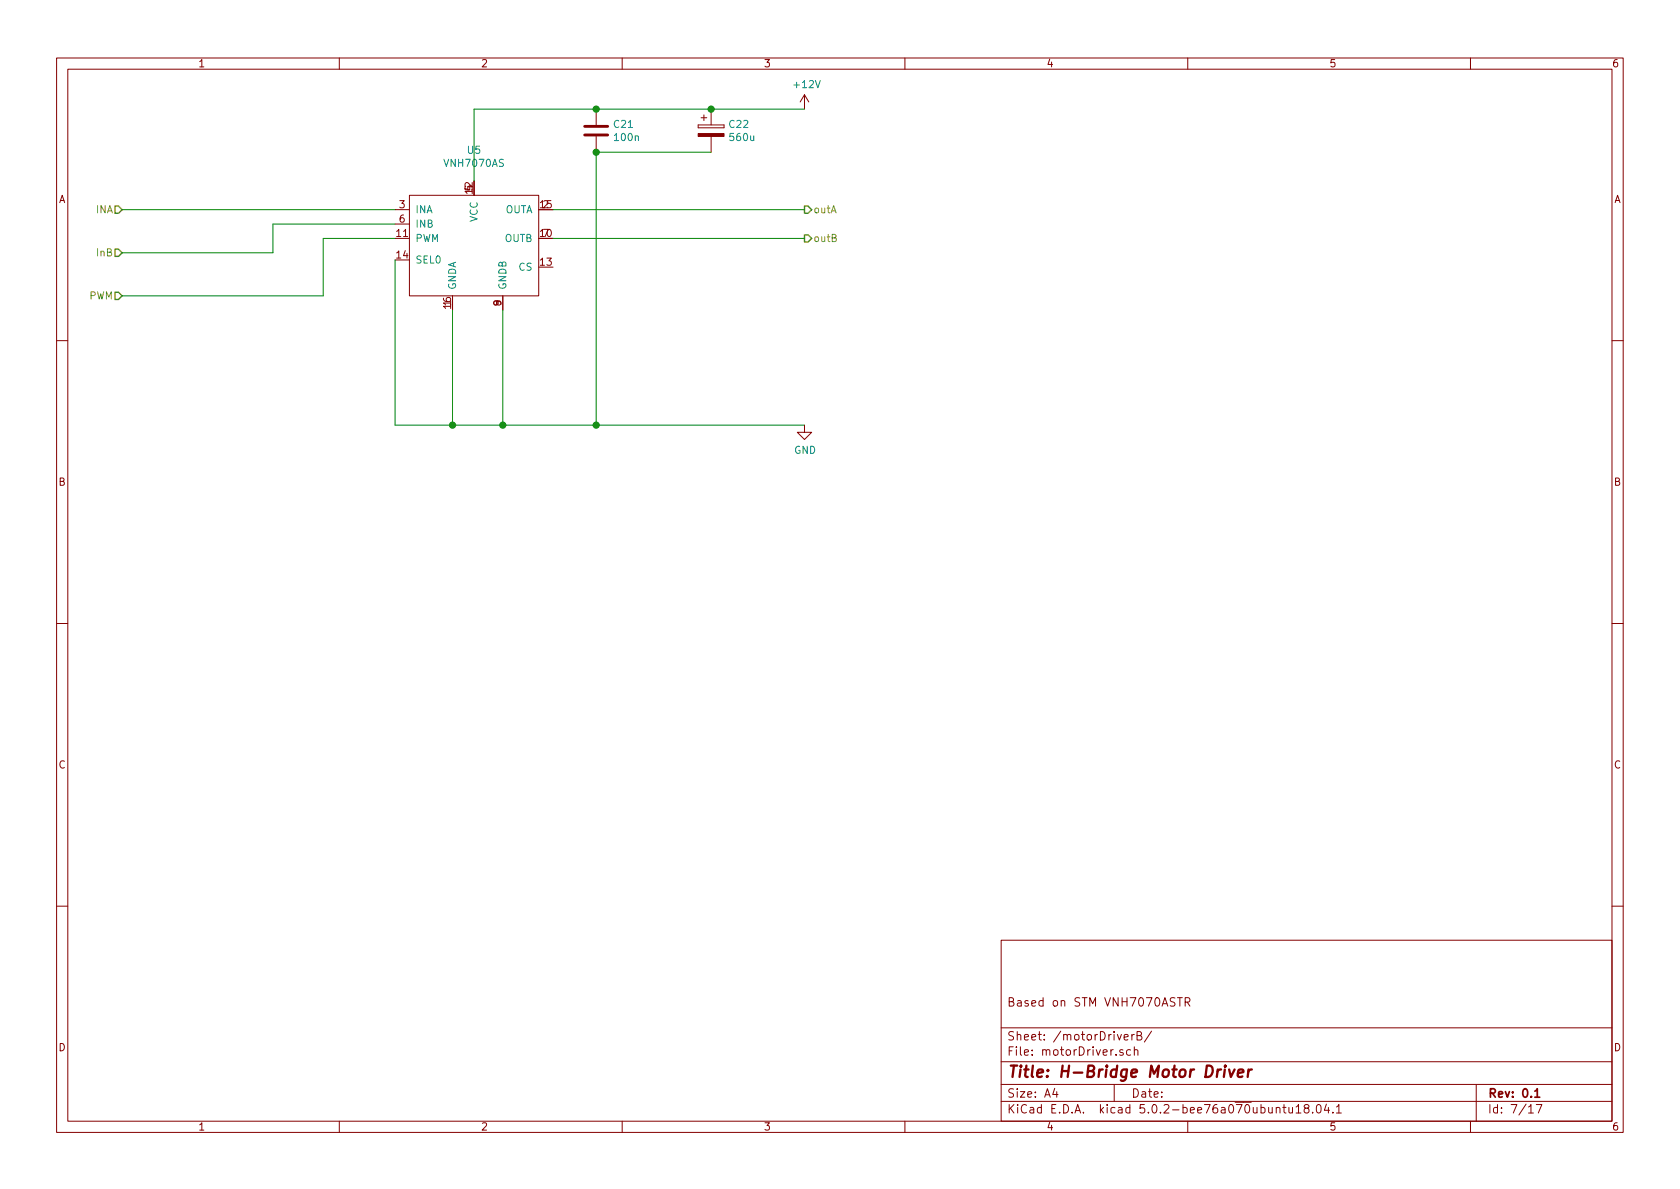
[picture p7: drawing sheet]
<svg xmlns="http://www.w3.org/2000/svg" width="297mm" height="210mm" viewBox="0 0 297 210" stroke-linecap="round" stroke-linejoin="round" font-family="sans-serif">
<g fill="none" stroke="#840000" stroke-width=".18">
<path d="M10 10.3h277v189.9h-277zM12 12.2h273v186.1h-273zM60 10.3v1.9M105.4 19.3v2.8M110 10.3v1.9M125.7 19.3v2.8M142.2 16.8l-.7 1.2M142.2 16.8v2.5M142.2 16.8l.8 1.2M160 10.3v1.9M210 10.3v1.9M260 10.3v1.9"/>
<path d="M69.8 37.1h2.6M69.8 39.6h2.6M72.4 34.5h22.8v17.8h-22.8zM105.4 24.1v2.8M123.4 22.1v.5zM123.4 22.6h4.6zM123.4 22.1h4.6zM124 20.8h1M124.5 20.3v1M125.7 24.1v2.8M128 22.1v.5zM88.9 52.3v2.6"/>
<path d="M10 60.2h2M142.2 75.2v1.2h1.3l-1.3 1.3-1.2-1.3h1.2M285 60.2h2M10 110.3h2M285 110.3h2M10 160.2h2M177 166.3h108v32h-108zM207.7 176.5l-.5-.1-.2 .2v.4l.6 .3 .1 .3-.2 .3-.6-.1M208.2 176.4h.8M208.6 176.4v1.5M209.5 177.2l.8-.1 .1-.2-.1-.4-.8-.1v1.5M209.9 177.2l.5 .7"/>
<path d="M285 160.2h2M60 198.3v1.9M110 198.3v1.9M160 198.3v1.9M177 194.8h108M177 191.8h108M177 187.8h108M177 181.8h108M186.5 192.5l-.4 1h1M186.8 193v1M197 191.8v3M198.6 185.7a.37 .37 0 0 0-.6 .1v.2l.6 .2v.1l-.2 .3-.4-.1"/>
<path d="M198.8 183.4l.7-.1-.1-.3-.4-.1-.2 .2v.7h.6M199.9 185.7l-.4-.1-.3 .3 .1 .6 .2 .1 .4-.1M200.1 182.9v1M200.6 185.7a.37 .37 0 0 1 .6 .1v.8M200.6 182.9l-.3 .1-.2 .2M200.6 185.1v1.5M201 183.1h.5l.3-.1v-.3l-.3-.3h-.5v1.5h.6l.3-.3a.41 .41 0 0 0-.4-.5M203.6 182.3l-1.3 2M210 198.3v1.9M226.8 195.8h.6M227 195.3v1.3l.4 .2M227.9 195.8v.9l.4 .1 .2-.1"/>
<path d="M228.5 195.8v1M229.2 195.8l.4-.5v1.5M229.2 196.8h.8M230.9 196l-.2-.2-.1-.2 .3-.3h.3l.2 .3v.2l-.7 .2a.48 .48 0 0 0 0 .7l.2 .1 .5-.1a.48 .48 0 0 0-.2-.7M232.1 196.7v.1M232.9 195.5l.3-.2a.94 .94 0 0 1 0 1.5l-.4-.3-.1-.6zM234.5 195.2l-.3 1.1h.9M234.9 195.8v1M235.7 196.7v.1M236.3 195.8l.4-.5v1.5M236.3 196.8h.9M260 198.3v1.9"/>
<path d="M261 191.8v6.5M270.3 195.8l.4-.5v1.5M270.3 196.8h.8M271.6 195.3h1l-.6 1.5"/>
</g>
<path d="M271.4 193l.4-.5v1.5M271.4 194h.8" fill="none" stroke="#840000" stroke-width=".3"/>
<path d="M216.6 189.1l-.2 1.3M216.6 188.4v.2l.1-.1-.1-.1v.2M217.3 189.1l.3 1.3 .7-1.3M218.9 189.8l.9-.2v-.4h-.8l-.2 1 .3 .2 .6-.1M220.8 189.1l-.2 1.3M221.3 189.1a.54 .54 0 0 0-.6 .4" fill="none" stroke="#840000" stroke-width=".41"/>
<path d="M20.3 36.4h.7l.6 .7-.6 .6h-.7zM142.2 36.4h.7l.6 .7-.6 .6h-.7zM20.3 44.1h.7l.6 .6-.6 .6h-.7zM20.3 51.7h.7l.6 .6-.6 .7h-.7zM142.2 41.5h.7l.6 .7-.6 .6h-.7z" fill="none" stroke="#848400" stroke-width=".25"/>
<path d="M142.2 19.3h-58.4v12.7M21.6 37.1h48.2M69.8 39.6h-21.5v5.1h-26.7M97.8 37.1h44.4M125.7 26.9h-20.3v48.3M69.8 46v29.2h72.4M69.8 42.2h-12.7v10.1h-35.5M80 54.9v20.3M88.9 54.9v20.3M97.8 42.2h44.4" fill="none" stroke="#008400" stroke-width=".18"/>
<g fill="#008400" stroke="#008400" stroke-width=".25">
<circle cx="80" cy="75.2" r=".51"/>
<circle cx="88.9" cy="75.2" r=".51"/>
<circle cx="105.4" cy="19.3" r=".51"/>
<circle cx="105.4" cy="75.2" r=".51"/>
<circle cx="125.7" cy="19.3" r=".51"/>
<circle cx="105.4" cy="26.9" r=".51"/>
</g>
<path d="M103.4 23.9h4M103.4 22.3h4" fill="none" stroke="#840000" stroke-width=".51"/>
<path d="M123.4 23.6h4.6v.5h-4.6z" fill="#840000" stroke="#840000" stroke-width=".18"/>
<text font-size="2.8" fill="#840000" x="178" y="190.5">Title: H-Bridge Motor Driver</text>
<g font-size="2.1" fill="#840000">
<text x="178" y="178">Based on STM VNH7070ASTR</text>
<text x="178" y="184">Sheet: /motorDriverB/</text>
<text x="178" y="186.7">File: motorDriver.sch</text>
<text x="178" y="196.9">KiCad E.D.A. kicad 5.0.2-bee76a070ubuntu18.04.1</text>
<text x="178" y="194.1">Size: A4</text>
<text x="200" y="194.1">Date:</text>
<text x="263" y="194.1">Rev: 0.1</text>
<text x="263" y="196.9">Id: 7/17</text>
</g>
<g font-size="1.8" fill="#840000">
<text x="35" y="11.9">1</text>
<text x="85" y="11.9">2</text>
<text x="135" y="11.9">3</text>
<text x="185" y="11.9">4</text>
<text x="235" y="11.9">5</text>
<text x="285" y="11.9">6</text>
<text x="10.4" y="35.9">A</text>
<text x="83.6" y="34.2" transform="rotate(-90 83.6 34.2)">12</text>
<text x="83.6" y="33.8" transform="rotate(-90 83.6 33.8)">5</text>
<text x="285.4" y="35.9">A</text>
<text x="70.2" y="41.9">11</text>
<text x="70.6" y="36.8">3</text>
<text x="70.6" y="39.4">6</text>
<text x="95.6" y="41.9">10</text>
<text x="95.6" y="36.8">15</text>
<text x="96" y="36.8">2</text>
<text x="96" y="41.9">7</text>
<text x="70.2" y="45.7">14</text>
<text x="95.6" y="47">13</text>
<text x="79.8" y="54.6" transform="rotate(-90 79.8 54.6)">16</text>
<text x="79.8" y="54.1" transform="rotate(-90 79.8 54.1)">1</text>
<text x="88.6" y="54.1" transform="rotate(-90 88.6 54.1)">9</text>
<text x="10.4" y="85.9">B</text>
<text x="285.4" y="85.9">B</text>
<text x="10.4" y="135.9">C</text>
<text x="285.4" y="135.9">C</text>
<text x="10.4" y="185.9">D</text>
<text x="285.4" y="185.9">D</text>
<text x="35" y="199.9">1</text>
<text x="85" y="199.9">2</text>
<text x="135" y="199.9">3</text>
<text x="185" y="199.9">4</text>
<text x="235" y="199.9">5</text>
<text x="285" y="199.9">6</text>
</g>
<g font-size="1.8" fill="#008484">
<text x="140.5" y="15.6">+12V</text>
<text x="108.6" y="22.6">C21</text>
<text x="129" y="22.6">C22</text>
<text x="78.8" y="29.5">VNH7070AS</text>
<text x="82.7" y="27.2">U5</text>
<text x="108.8" y="24.9">100n</text>
<text x="129.2" y="24.9">560u</text>
<text x="73.4" y="37.7">INA</text>
<text x="73.4" y="40.3">INB</text>
<text x="84.5" y="39.3" transform="rotate(-90 84.5 39.3)">VCC</text>
<text x="89.2" y="37.7">OUTA</text>
<text x="73.4" y="42.8">PWM</text>
<text x="73.4" y="46.6">SEL0</text>
<text x="89.2" y="42.8">OUTB</text>
<text x="91.8" y="47.9">CS</text>
<text x="80.6" y="51.3" transform="rotate(-90 80.6 51.3)">GNDA</text>
<text x="89.5" y="51.3" transform="rotate(-90 89.5 51.3)">GNDB</text>
<text x="140.4" y="80.3">GND</text>
</g>
<g font-size="1.8" fill="#848400">
<text x="17" y="37.7">INA</text>
<text x="143.8" y="37.7">outA</text>
<text x="17.2" y="45.3">InB</text>
<text x="143.8" y="42.8">outB</text>
<text x="15.7" y="53">PWM</text>
</g>
</svg>
